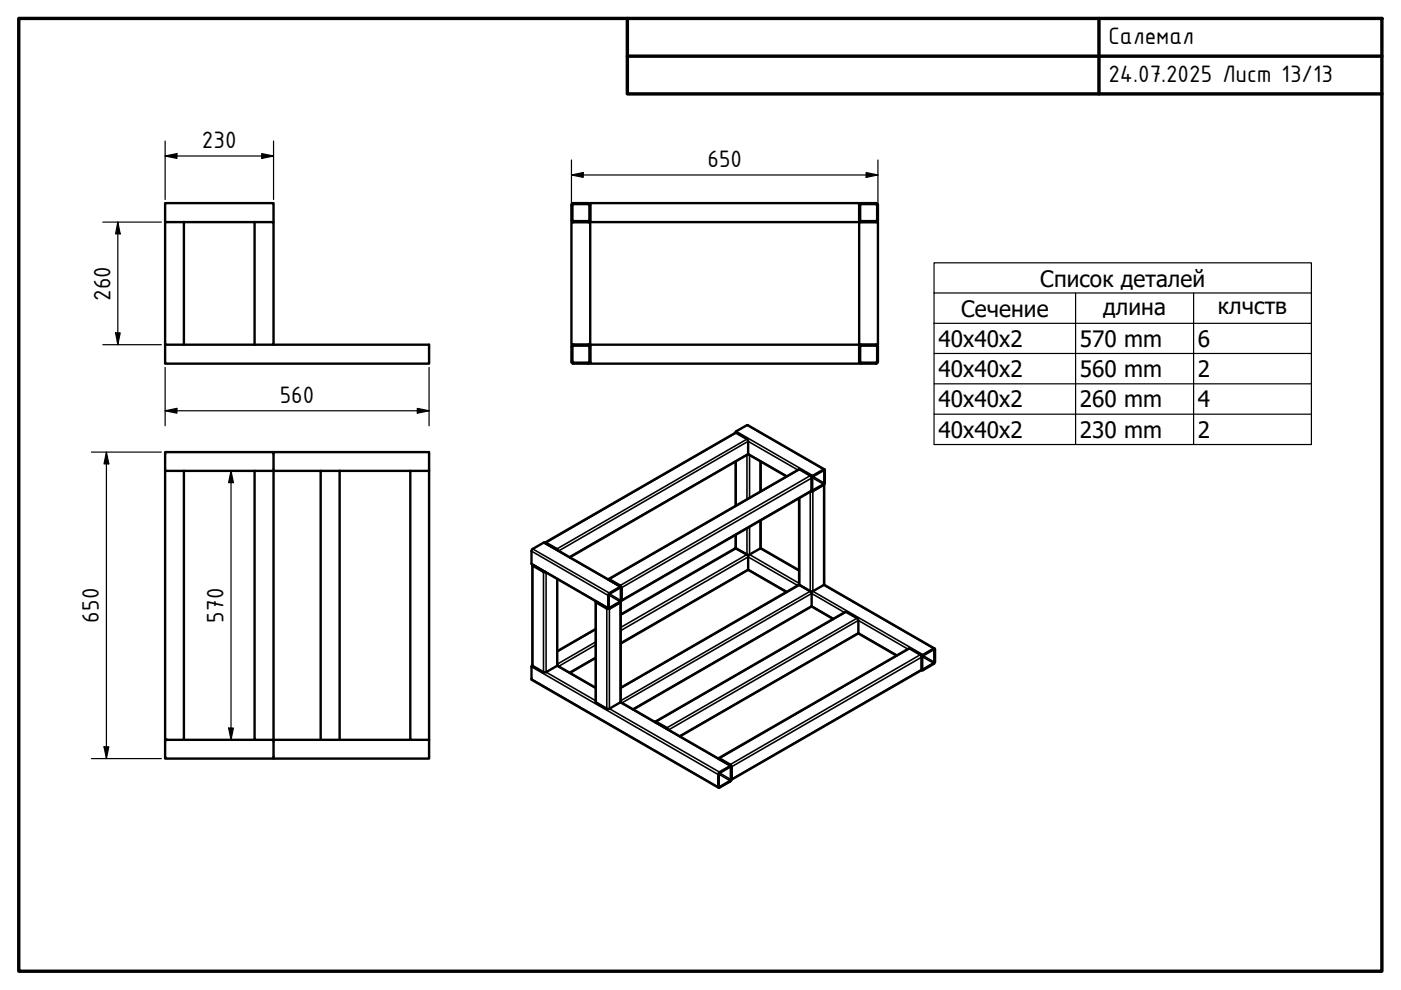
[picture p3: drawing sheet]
<svg xmlns="http://www.w3.org/2000/svg" width="297mm" height="210mm" viewBox="0 0 297 210" stroke-linecap="round" stroke-linejoin="round" font-family="sans-serif">
<!-- layer: Visible (ISO) -->
<g fill="none" stroke="#000" stroke-width=".51">
<path d="M35 47.1v-4h23v4M39 47.1h-4v26h4M39 47.1h15M39 47.1v26M54 47.1h4v26h-4M54 47.1v26M121.2 43.5v3.2l.4 .4M121.4 43.5v3.3l3.4 .1M121.5 47.1h-.3v26h.3M121.5 47.1h3.6v26h-3.6M124.7 43.1l.4 .4M124.7 43.3l.2 .2"/>
<path d="M124.8 43.3h-3.2l-.2 .2M124.8 43.1h-3.2l-.4 .4M124.9 46.7l-.2 .2M125 43.5v3.2M125.1 43.1h57.1v4h-57.1zM125.1 43.5v3.2l-.4 .4M182.2 47.1h3.9v26h-3.9zM182.2 43.5v3.2M182.2 46.7l.4 .4h3.2M182.4 43.5v3.3l3.4 .1M185.7 43.3l.2 .2M185.7 43.1l.4 .4"/>
<path d="M185.8 43.1h-3.2l-.4 .4M185.8 43.3h-3.2l-.2 .2M185.9 46.7l-.2 .2M186 43.5v3.2M186.1 43.5v3.2l-.4 .4M35 73.1v4h56v-4h-33M39 73.1h15M121.2 73.5v3.4l.4 .2h3.2M121.4 73.5v3.3l3.4 .1M121.6 73.1l-.4 .4M124.7 73.1l.4 .4M124.7 73.3l.2 .2"/>
<path d="M124.8 73.3h-3.2l-.2 .2M124.9 76.7l-.2 .2M125 73.5v3.2M125.1 73.5v3.2l-.4 .4M125.1 73.1h57.1v4h-57.1zM182.2 73.5v3.4l.4 .2h3.2M182.4 73.5v3.3l3.4 .1M185.7 73.1l.4 .4M185.7 73.3l.2 .2M185.8 73.3h-3.2l-.2 .2M185.8 73.1h-3.2l-.4 .4M185.9 76.7l-.2 .2"/>
<path d="M186 73.5v3.2M186.1 73.5v3.2l-.4 .4M35 99.8h4v57.1h-4zM35 99.8v-3.9h23v64.9h-23v-3.9M39 99.8h15M58 95.9h33v61M68 99.8h-14v57.1h14M72 99.8h-4v57.1h4M72 99.8h15M72 99.8v57.1M91 99.8h-4v57.1h4M155.8 91.8l.3-.3 2.4-1.4 16.3 9.4"/>
<path d="M156 97.9v9.3M158.5 96.4h.3M158.6 96.3l8.2 4.7M161.3 97.9v6.3M112.9 119.8v21.3l2.4 1.5 .5-.1 2.4-1.4v-18.3M112.9 119.7v.2l2.3 1.4h.5M113 119.8l2.5 1.4M115.5 115.1l.2-.1 2.4 1.4 .2 .3M115.6 115l40.3-23.2 2.6 1.5v3.1l-37.7 21.8M115.7 115.2l2.4 1.4M156 116l-.2 .3M156 113.4v2.7l.1 .2"/>
<path d="M156.1 116.3h-.2l-24.3 14M156.1 116.3l2.3 1.3M158.4 117.6l.2 .4-.1 2.9-26.9 15.6M161.3 110.3v5.9l-2.5 1.4h-.4M161.3 116.2l8.1 4.7M169.4 105.6v18.3l.1 .2M172 104.1l.2 .1M172.1 103.9l-.1 .3-40.3 23.2M172.1 101.4l-.3-.5-2.4-1.4-40.4 23.3M172.1 101.4l.2-.5 2.5-1.4v3.2l-2.5 1.4M172.1 103.9l.1 .3 .1-.1M172.1 101.4v2.5"/>
<path d="M172.3 101l2.5-1.2-.1 2.7-2.4 1.5-.1-2.8zM172.3 104.1l-.4 .1M174.8 102.7v21.2l-2.5 1.5h-.5M126.3 127.6v21.3l2.6 1.4 2.7-1.5v-21.2M126.3 127.5l.1 .2 2.3 1.3h.5M126.3 139.5l-5.5 3.2M126.3 133.4l-8.1 4.7M126.5 127.6l2.4 1.4M128.9 122.9l.3-.1 2.4 1.4 .2 .4M129.2 123l2.4 1.3M129.2 126l2.4-1.4v2.8l-2.4 1.5-.1-.1zM131.7 124.4l-16.3-9.4-2.6 1.5-.1 3.1 16.3 9.4"/>
<path d="M131.8 124.6v2.6l-.1 .4-2.5 1.4M131.8 124.6l-.3-.2-2.3 1.3-.2 .3-.1 3h.3M158.6 120.8l8.2 4.7M169.5 124.1l-.2-.1-37.7 21.8M169.5 124.1l2.3 1.3M171.8 125.4l.3 .4-.1 2.8-37.7 21.8M172 128.6l4.7 2.6M174.7 124l23.5 13.5M181.9 134.3l8.2 4.7M195.4 139.3l.3-.5 2.5-1.3v2.8l-.1 .3-2.4 1.5h-.2l-.1-.2M195.4 139.3l-.3-.5-2.4-1.3-40.3 23.3M195.4 139.3v2.6"/>
<path d="M195.6 139l2.5-1.3-.1 2.8-2.4 1.5zM39 156.9h15M72 156.9h15M91 156.9v3.9h-33M112.9 140.9l-.2 .3v2.9l39.7 22.9M118.2 140.9l.1 .3M118.2 141.1l8.1 4.7M131.6 148.9l23.4 13.5M131.6 148.7l.1 .2M138.9 153.1l.1-.1 2.4 1.3 .2 .4M138.9 153l40.3-23.3 2.7 1.5 .1 .3-.1 2.8-37.8 21.8M139 153.2l2.5 1.4"/>
<path d="M195.4 142l.1 .1M195.4 141.9l-.1 .2-40.2 23.2M152.3 160.8h.3l2.3 1.4 .2 .4M152.4 163.9l2.4-1.5h.3v3l-.3 .3-2.3 1.3-.2-.1v-2.8zM152.5 163.9l2.4-1.3v2.9l-2.3 1.3h-.2zM152.5 160.9l2.4 1.4"/>
</g>
<!-- layer: Visible Narrow (ISO) -->
<g fill="none" stroke="#000" stroke-width=".34">
<path d="M156.1 91.8l-40.3 23.3M156.1 91.5l16.2 9.4M156.1 97.8v9.4M158.4 93.1l-40.3 23.3M158.4 90.1l16.2 9.4M158.4 96.5v9.3M158.9 96.5v9.1M161.2 97.8v6.4M169.1 99.6l-10.5-6-40.2 23.2M169.5 99.5l-40.3 23.3M174.6 99.7l.2 .1M112.7 116.9l16.2 9.4"/>
<path d="M112.7 119.5l16.2 9.4M112.9 116.4l16.3 9.3M112.9 119.9v21.3M115.2 115.1l16.3 9.3M118.1 116.5l-.1 .1M156.1 113.3v3l-24.5 14.1M158.4 112v5.6l-26.8 15.4M158.9 111.7v5.9l10.5 6.1M161.2 110.4v5.9l8.2 4.7M166.9 100.9l-8.3-4.7-37.9 21.9M169.5 105.6v18.5l-37.9 21.8M171.8 104.2v21.2l-40.2 23.2"/>
<path d="M171.8 100.9l-40.3 23.2M172.1 103.9l-40.3 23.3M172.1 101.4l-40.3 23.2M172.2 101.3l2.4 1.4M172.2 103.9h.1M172.3 104.1v21.3l23.4 13.4M172.3 101l2.5 1.4M174.6 102.8v21.3l23.4 13.4M115.2 121.3v21.2M115.8 121.4v21.1l10.5 6.1M118.1 122.7v18.5l8.2 4.7M126.3 139.4l-5.6 3.2"/>
<path d="M126.3 136.8l-7.9 4.5M126.3 133.5l-8.1 4.7M126.3 136.1l-8.1 4.7M126.4 127.7v21.2M126.5 127.6h.1M128.7 129v21.3M128.8 128.9v.1M129.1 126.2l2.4 1.4M129.1 128.8l.1 .1M129.2 129v21.3l23.4 13.4M129.2 125.9l2.4 1.4M131.4 124.3h.1"/>
<path d="M131.5 127.7v21.2l23.3 13.5M131.5 124.6l.1 .1M166.9 125.4l-8.3-4.7-27 15.6M169.1 124.1l-10.5-6-27 15.6M176.7 131.2l-4.6-2.7-37.9 21.8M179 129.9l-6.9-4.1-40.2 23.2M179.4 129.8l-40.3 23.2M181.7 131.1l-40.3 23.2M190.2 138.9l-8.2-4.7-37.9 21.9M192.4 137.6l-10.4-6.1-40.2 23.2M192.9 137.5l-40.3 23.3M195.1 138.8l-40.3 23.3"/>
<path d="M195.4 139.3l-40.3 23.3M195.5 139.2l2.5 1.4M195.7 139l2.4 1.4M198 137.7l.1 .1M112.7 143.9l39.6 22.9M112.7 141.4l39.6 22.8M139.1 153.2h.1M141.4 154.5h.1M195.4 141.9l-40.3 23.3M195.5 141.8l.2 .1M152.4 164.1l2.4 1.4M152.4 166.8h.2"/>
<path d="M152.5 161h.1M152.6 163.9l2.3 1.4M154.8 162.6l.1 .1M154.8 162.2v.1"/>
</g>
<g fill="#000">
<circle cx="113.1" cy="119.9" r=".17"/>
<circle cx="115.8" cy="115.2" r=".17"/>
<circle cx="115.4" cy="121.2" r=".17"/>
<circle cx="129.2" cy="123" r=".17"/>
</g>
<!-- layer: Symbol (ISO) -->
<path d="M198 62.1v-6.4h80v6.4M198 62.1h80v6.5M198 62.1v32.1h80v-25.6M198 68.6h80M198 74.9h80M228 62.1v32.1M253.1 62.1v32.1M198 81.4h80M198 87.8h80" fill="none" stroke="#000" stroke-width=".25"/>
<!-- layer: Border (ISO) -->
<path d="M4 3.9h289v202h-289zM133 3.9v16h160M133 11.9h160M233 3.9v16" fill="none" stroke="#000" stroke-width=".72"/>
<!-- layer: Dimension (ISO) -->
<g fill="none" stroke="#000" stroke-width=".25">
<path d="M35 33.1l2.5-.5v1zM35 33.1h23M35 29.9v12.4M55.5 32.6l2.5 .5-2.5 .5zM58 29.9v12.4M121.2 37.1l2.5-.5v1zM121.2 37.1h64.9M121.2 33.9v12.4M183.6 36.6l2.5 .5-2.5 .5zM186.1 33.9v12.4M21.8 47.1h12.4M25 47.1l.5 2.5h-1z"/>
<path d="M25 47.1v26M21.8 73.1h12.4M24.5 70.6h1l-.5 2.5zM35 77.9v12.4M91 77.9v12.4M19.4 95.9h14.8M22.6 95.9l.5 2.5h-1zM22.6 95.9v64.9M35 87.1l2.5-.5v1zM35 87.1h56M39.8 99.8h12.4M49 99.8l.5 2.5h-1z"/>
<path d="M49 99.8v57.1M88.5 86.6l2.5 .5-2.5 .5zM22.1 158.3h1l-.5 2.5zM39.8 156.9h12.4M48.5 154.4h1l-.5 2.5zM19.4 160.8h14.8"/>
</g>
<path d="M35 33.1l2.5-.5v1zM55.5 32.6l2.5 .5-2.5 .5zM121.2 37.1l2.5-.5v1zM183.6 36.6l2.5 .5-2.5 .5zM25 47.1l.5 2.5h-1zM24.5 70.6h1l-.5 2.5zM22.6 95.9l.5 2.5h-1zM35 87.1l2.5-.5v1zM88.5 86.6l2.5 .5-2.5 .5zM49 99.8l.5 2.5h-1zM22.1 158.3h1l-.5 2.5zM48.5 154.4h1l-.5 2.5z" fill="#000"/>
<g font-size="5.4">
<text x="235" y="9.4">Салемал</text>
<text x="235" y="17.4">24.07.2025 Лист 13/13</text>
<text x="42.8" y="31.5">230</text>
<text x="150" y="35.5">650</text>
<text x="23.4" y="63.8" transform="rotate(-90 23.4 63.8)">260</text>
<text x="59.3" y="85.5">560</text>
<text x="21" y="132" transform="rotate(-90 21 132)">650</text>
<text x="47.4" y="132" transform="rotate(-90 47.4 132)">570</text>
</g>
<g font-size="4.8">
<text x="220.6" y="60.8">Список деталей</text>
<text x="203.8" y="67.1">Сечение</text>
<text x="233.9" y="66.7">длина</text>
<text x="258.2" y="66.6">клчств</text>
<text x="199" y="73.5">40x40x2</text>
<text x="228.9" y="73.5">570 mm</text>
<text x="254" y="73.5">6</text>
<text x="199" y="79.9">40x40x2</text>
<text x="228.9" y="79.9">560 mm</text>
<text x="254" y="79.9">2</text>
<text x="199" y="86.4">40x40x2</text>
<text x="228.9" y="86.4">260 mm</text>
<text x="254" y="86.3">4</text>
<text x="199" y="92.8">40x40x2</text>
<text x="228.9" y="92.8">230 mm</text>
<text x="254" y="92.8">2</text>
</g>
</svg>
